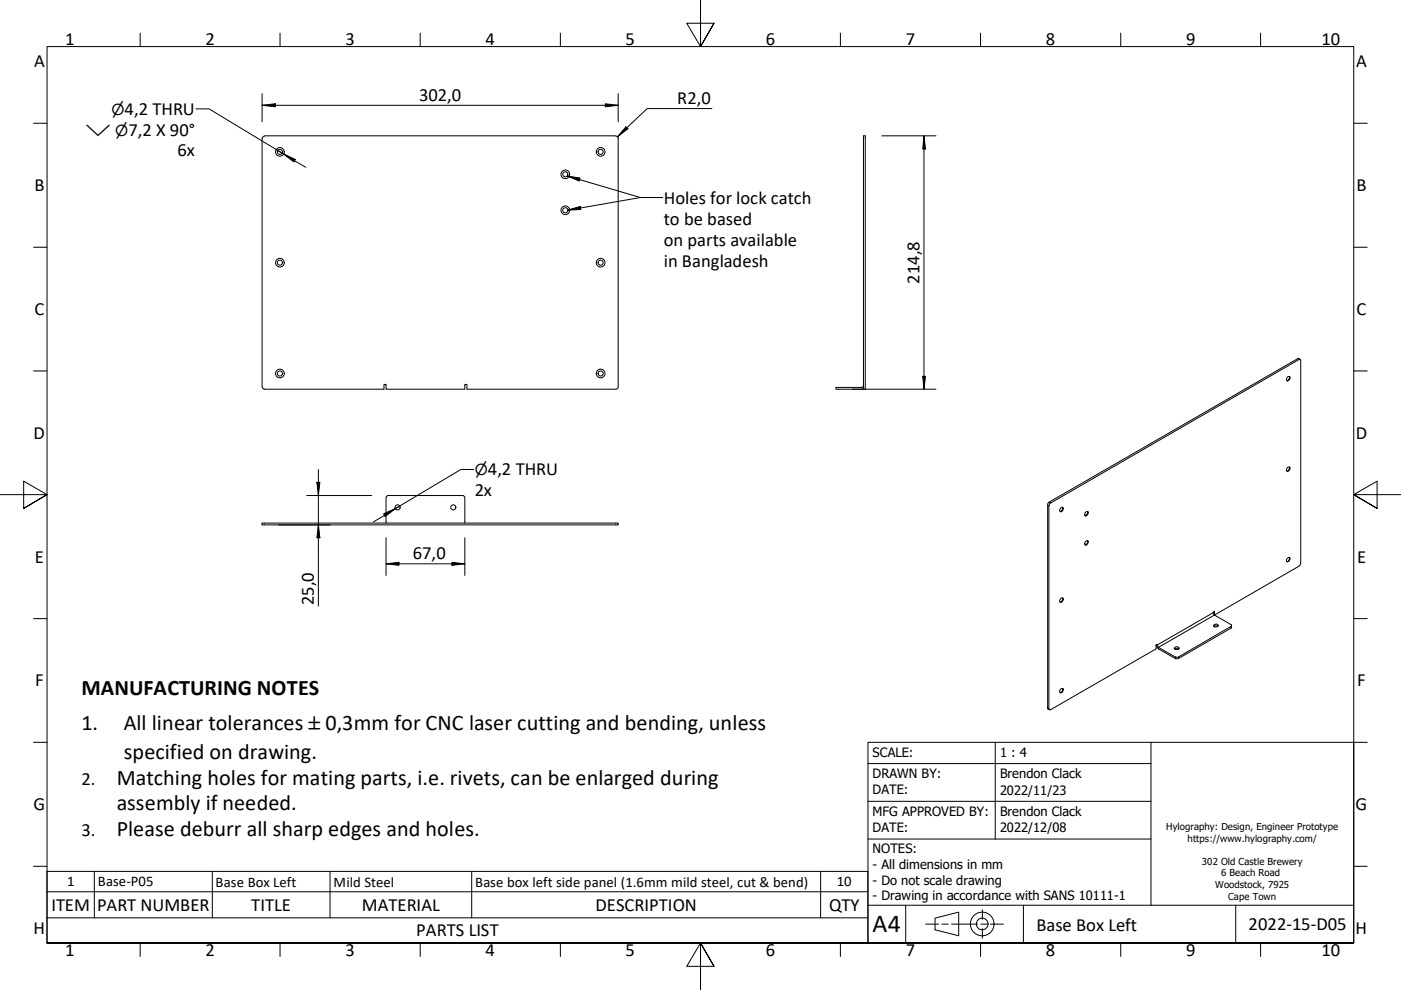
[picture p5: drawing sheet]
<svg xmlns="http://www.w3.org/2000/svg" width="297mm" height="210mm" viewBox="0 0 297 210" stroke-linecap="round" stroke-linejoin="round" font-family="sans-serif">
<!-- layer: Visible (Hylo) -->
<g fill="none" stroke="#000" stroke-width=".21">
<path d="M55.6 29.3v52.7M56.1 28.8h74.5M56.1 28.9l-.4 .2-.1 .2M130.6 28.9l.4 .2 .1 .2M131.1 29.3v52.7M183.1 28.8h.4v53.7h-.4zM273 79.9l.3-.1a.49 .49 0 0 1 .1 .6 .49 .49 0 0 1-.6 .2zM273.4 79.8a.64 .64 0 0 1-.5 .9M273.4 79.9l-.4 .8M275.7 76.2l-.6-.2-52.9 30.7-.1 43.6 .4 .2M55.6 82l.1 .3 .4 .2h25.3v-1h.5v1h16.7v-1h.4v1h31.6M131.1 82l-.3 .5h-.2"/>
<path d="M182.7 82.1h-5.5v.4h5.5M183.1 82.4l-.4 .1M183.1 81.7l-.2 .4h-.2M273 99.1l.3-.1a.53 .53 0 0 1 .1 .6 .53 .53 0 0 1-.6 .3l-.1-.2zM273.4 99a.6 .6 0 0 1-.5 .9M273.4 99.1l-.4 .8M55.6 110.9h75.5v.4h-75.5zM81.9 105.6v5.3M98.1 105.1l.4 .2 .1 .2M98.1 105.1h-15.8l-.4 .2v.2M98.6 105.6v5.3M222.6 106.7l53.1-30.5 .1 .2v43l-.1 .4-18.2 10.6 3.6 2.1v.3l-11.2 6.5-.6 .1-3.7-2.1-.2-.7-.3 .2v.8l-22.5 12.9-.2-.2v-43.1z"/>
<path d="M225 107.6l.2-.1a.46 .46 0 0 1 .1 .7 .46 .46 0 0 1-.6 .1zM225.3 107.6a.6 .6 0 0 1-.5 .9M225.4 107.7l-.5 .8M230.1 114.9l.4-.3a.53 .53 0 0 1 .1 .6 .53 .53 0 0 1-.6 .3zM230.4 108.4h.1a.49 .49 0 0 1 .1 .7 .49 .49 0 0 1-.6 .2l.1-.6zM230.6 114.7a.6 .6 0 0 1-.5 .8M230.6 108.4a.57 .57 0 0 1 0 .6 .57 .57 0 0 1-.5 .3M230.7 114.8l-.5 .7M230.7 108.6l-.5 .8M272.9 118.5l.4-.4a.53 .53 0 0 1 .1 .7 .53 .53 0 0 1-.6 .2zM273.4 118.2a.6 .6 0 0 1-.5 .9M273.4 118.3l-.2 .7-.2 .1"/>
<path d="M225 126.8l.2-.1a.48 .48 0 0 1 .1 .7 .48 .48 0 0 1-.6 .1zM225.3 126.8a.6 .6 0 0 1-.5 .9M225.4 126.9l-.5 .8M249 137.6l.4-.2 .5 .2M249.2 137.2l.4-.1 .4 .3a.56 .56 0 0 1-.5 .3 .56 .56 0 0 1-.5-.3zM257.2 129.8l.3-.2v.8l-.3-.3zM257.4 132.8l.1-.1 .8 .1M257.4 132.5l.5-.2 .4 .2a.49 .49 0 0 1-.5 .5 .49 .49 0 0 1-.5-.4zM261.1 132.6l-.1 .6-11.3 6.5-.5-.1-3.6-2-.5-.8M225 146h.2a.51 .51 0 0 1 .1 .6 .51 .51 0 0 1-.6 .2v-.3zM225.3 146a.6 .6 0 0 1-.5 .8M225.4 146.1l-.2 .4-.3 .3"/>
<circle cx="59.3" cy="32.2" r=".92"/>
<circle cx="59.3" cy="32.2" r=".54"/>
<circle cx="119.9" cy="37" r=".92"/>
<circle cx="119.9" cy="37" r=".54"/>
<circle cx="127.3" cy="32.2" r=".54"/>
<circle cx="127.3" cy="32.2" r=".92"/>
<circle cx="59.3" cy="55.7" r=".92"/>
<circle cx="59.3" cy="55.7" r=".54"/>
<circle cx="119.9" cy="44.6" r=".92"/>
<circle cx="119.9" cy="44.6" r=".54"/>
<circle cx="127.3" cy="55.7" r=".54"/>
<circle cx="127.3" cy="55.7" r=".92"/>
<circle cx="59.3" cy="79.2" r=".92"/>
<circle cx="59.3" cy="79.2" r=".54"/>
<circle cx="127.3" cy="79.2" r=".54"/>
<circle cx="127.3" cy="79.2" r=".92"/>
<circle cx="84.3" cy="107.6" r=".54"/>
<circle cx="96.1" cy="107.6" r=".54"/>
</g>
<!-- layer: Visible Narrow (Hylo) -->
<path d="M275.1 76l.3 .2M222.1 107.1l.3 .1M222.4 106.5l.4 .2M249.2 139.3v.3M249.9 139.3v.3M257.2 129.9l-11.8 6.9-.2-.1M257.5 130.4l-11.9 6.9v.3M261 132.8v.4M222.1 150.1l.3 .2" fill="none" stroke="#000" stroke-width=".21"/>
<!-- layer: Symbol (Hylo) -->
<g fill="none" stroke="#000" stroke-width=".21">
<path d="M41.5 23.1h2.8l15.8 9.5M58.5 31.7l1.6 .9M60.1 32.6l2.5 1.2-.3 .5zM60.1 32.6l4.7 2.9M120.3 37.3l2.6 .5-.1 .6zM120.3 37.3l15.5 4.6M120.3 44.5l2.7-.7 .1 .6zM140.5 41.9h-4.7l-15.5 2.6M100.5 99.5h-2.8l-13.8 8.3M81.3 108.9l2.6-1.1-2.2 1.7zM83.9 107.8l-4.7 2.9M84.8 107.3l-.9 .5"/>
<path d="M10 189.1h174v-4.3h-174v9.8M10 194.6v5.3h174v-5.3M20 184.8v9.8M45 184.8v9.8M70 184.8v9.8M100 184.8v9.8M174 184.8v9.8M184 189.1v5.5h-174"/>
</g>
<!-- layer: Border (Hylo) -->
<g fill="none" stroke="#000" stroke-width=".21">
<path d="M148.5 -.1v10l-2.9-5h5.8l-2.9 5 2.9-5M29.7 7v2.9M59.4 7v2.9M89.1 7v2.9M118.8 7v2.9M178.2 7v2.9M207.9 7v2.9M237.6 7v2.9M267.3 7v2.9M7.1 26.1h2.9M287 26.1h2.9M7.1 52.4h2.9"/>
<path d="M287 52.4h2.9M7.1 78.6h2.9M287 78.6h2.9M0 104.9h10l-5-2.9v5.8l5-2.9-5 2.9M297 104.9h-10l5-2.9v5.8l-5-2.9 5 2.9M7.1 131.2h2.9M287 131.2h2.9M7.1 157.4h2.9M287 157.4h2.9M7.1 183.7h2.9M10 199.9v-190h277v190h-277h277M29.7 199.9v2.9"/>
<path d="M59.4 199.9v2.9M89.1 199.9v2.9M118.8 199.9v2.9M178.2 199.9v2.9M207.9 199.9v2.9M237.6 199.9v2.9M267.3 199.9v2.9M287 183.7h2.9M151.4 204.9l-2.9-5 2.9 5h-5.8l2.9-5v10"/>
</g>
<!-- layer: Title (Hylo) -->
<g fill="none" stroke="#000" stroke-width=".21">
<path d="M184 157.4h103v42.5h-103zM211 157.4v20.5M244 157.4v34.5M184 177.9h60M184 169.9h60M184 161.9h60M184 191.9h103M192 191.9v8M196.3 195.9h2.7M198.2 194.7l5.1-1.3v5l-5.1-1.3zM199.7 195.9h1.3M201.7 195.9h5.6"/>
<path d="M208 195.9h1.3M208.3 192.9v2M208.3 196.9v2M210 195.9h2.7M217 191.9v8M262 191.9v8"/>
<circle cx="208.2" cy="195.9" r="2.51"/>
<circle cx="208.2" cy="195.9" r="1.24"/>
</g>
<!-- layer: Dimension (Hylo) -->
<g fill="none" stroke="#000" stroke-width=".21">
<path d="M55.6 19.8v6M131.1 19.8v6M55.6 22.3l2.8-.3v.6zM55.6 22.3h75.5M128.3 22l2.8 .3-2.8 .3zM132.7 26.9l.5 .4-2.3 1.7zM150.9 23h-13.7l-6.3 6M186.9 28.8h11.5M195.9 28.8l.3 2.8h-.6zM195.9 28.8v53.7M195.6 79.8h.6l-.3 2.7zM67.5 99.5v29"/>
<path d="M180.7 82.5h17.7M59.1 111.3h10.9M65 105.1h13.8M67.2 102.3h.6l-.3 2.8zM67.5 111.3l.3 2.7h-.6zM81.9 119.5l2.7-.3v.7zM81.9 119.5h16.7M81.9 114v8M95.8 119.2l2.8 .3-2.8 .4zM98.6 114v8"/>
</g>
<g fill="#000">
<path d="M55.6 22.3l2.8-.3v.6z" fill-rule="evenodd"/>
<path d="M128.3 22l2.8 .3-2.8 .3z" fill-rule="evenodd"/>
<path d="M132.7 26.9l.5 .4-2.3 1.7z" fill-rule="evenodd"/>
<path d="M195.9 28.8l.3 2.8h-.6z" fill-rule="evenodd"/>
<path d="M195.6 79.8h.6l-.3 2.7z" fill-rule="evenodd"/>
<path d="M67.2 102.3h.6l-.3 2.8z" fill-rule="evenodd"/>
<path d="M67.5 111.3l.3 2.7h-.6z" fill-rule="evenodd"/>
<path d="M81.9 119.5l2.7-.3v.7z" fill-rule="evenodd"/>
<path d="M95.8 119.2l2.8 .3-2.8 .4z" fill-rule="evenodd"/>
</g>
<!-- layer: Symbol (Hylo) -->
<g fill="#000">
<path d="M60.1 32.6l2.5 1.2-.3 .5z" fill-rule="evenodd"/>
<path d="M120.3 37.3l2.6 .5-.1 .6z" fill-rule="evenodd"/>
<path d="M120.3 44.5l2.7-.7 .1 .6z" fill-rule="evenodd"/>
<path d="M81.3 108.9l2.6-1.1-2.2 1.7z" fill-rule="evenodd"/>
</g>
<text font-size="5.5" x="185" y="197.6">A4</text>
<g font-size="4.7">
<text x="17.3" y="147.4">MANUFACTURING NOTES</text>
<text x="17.3" y="154.7">1.</text>
<text x="26.2" y="154.7">All linear tolerances</text>
<text x="69" y="154.7">0,3mm for CNC laser cutting and bending, unless</text>
<text x="26.2" y="161">specified on drawing.</text>
<text x="24.8" y="166.4">Matching holes for mating parts, i.e. rivets, can be enlarged during</text>
<text x="24.8" y="171.8">assembly if needed.</text>
<text x="24.8" y="177.2">Please deburr all sharp edges and holes.</text>
</g>
<g font-size="3.9">
<text x="13.8" y="9.5">1</text>
<text x="43.6" y="9.5">2</text>
<text x="73.3" y="9.5">3</text>
<text x="102.9" y="9.5">4</text>
<text x="132.7" y="9.5">5</text>
<text x="162.4" y="9.5">6</text>
<text x="192" y="9.5">7</text>
<text x="221.7" y="9.5">8</text>
<text x="251.5" y="9.5">9</text>
<text x="280.2" y="9.5">10</text>
<text x="7.2" y="14.3">A</text>
<text x="287.5" y="14.3">A</text>
<text x="88.8" y="21.4">302,0</text>
<text x="143.6" y="22.1">R2,0</text>
<text x="26.4" y="24.4">4,2 THRU</text>
<text x="27.2" y="28.7">7,2 X 90°</text>
<text x="37.7" y="33.1">6x</text>
<text x="7.3" y="40.5">B</text>
<text x="287.6" y="40.5">B</text>
<text x="140.7" y="43.2">Holes for lock catch</text>
<text x="140.7" y="47.7">to be based</text>
<text x="140.7" y="52.2">on parts available</text>
<text x="140.7" y="56.7">in Bangladesh</text>
<text x="194.9" y="60.2" transform="rotate(-90 194.9 60.2)">214,8</text>
<text x="7.3" y="66.8">C</text>
<text x="287.6" y="66.8">C</text>
<text x="7.1" y="93">D</text>
<text x="287.5" y="93">D</text>
<text x="103.4" y="100.8">4,2 THRU</text>
<text x="100.6" y="105.2">2x</text>
<text x="7.4" y="119.3">E</text>
<text x="87.5" y="118.6">67,0</text>
<text x="287.7" y="119.3">E</text>
<text x="66.5" y="128.3" transform="rotate(-90 66.5 128.3)">25,0</text>
<text x="7.4" y="145.5">F</text>
<text x="287.7" y="145.5">F</text>
<text x="65.4" y="154.7">±</text>
<text x="17.3" y="166.4">2.</text>
<text x="7.1" y="171.8">G</text>
<text x="287.4" y="171.8">G</text>
<text x="17.3" y="177.2">3.</text>
<text x="10.9" y="193.1">ITEM</text>
<text x="20.6" y="193.1">PART NUMBER</text>
<text x="53.3" y="193.1">TITLE</text>
<text x="76.7" y="193.1">MATERIAL</text>
<text x="126.2" y="193.1">DESCRIPTION</text>
<text x="175.8" y="193.1">QTY</text>
<text x="219.8" y="197.3">Base Box Left</text>
<text x="264.7" y="197.2">2022-15-D05</text>
<text x="7.1" y="198">H</text>
<text x="13.8" y="202.8">1</text>
<text x="43.6" y="202.8">2</text>
<text x="73.3" y="202.8">3</text>
<text x="88.3" y="198.5">PARTS LIST</text>
<text x="102.9" y="202.8">4</text>
<text x="132.7" y="202.8">5</text>
<text x="162.4" y="202.8">6</text>
<text x="192" y="202.8">7</text>
<text x="221.7" y="202.8">8</text>
<text x="251.5" y="202.8">9</text>
<text x="280.2" y="202.8">10</text>
<text x="287.4" y="198">H</text>
</g>
<g font-size="3.2">
<text x="18.1" y="28.7">⌵ ⌀</text>
<text x="23.6" y="24.4">⌀</text>
<text x="100.6" y="100.8">⌀</text>
</g>
<g font-size="3.1">
<text x="14.2" y="187.9">1</text>
<text x="20.8" y="187.9">Base-P05</text>
<text x="45.7" y="188">Base Box Left</text>
<text x="70.7" y="188">Mild Steel</text>
<text x="100.8" y="188">Base box left side panel (1.6mm mild steel, cut &amp; bend)</text>
<text x="177.4" y="187.9">10</text>
</g>
<g font-size="2.7">
<text x="185" y="160.4">SCALE:</text>
<text x="212" y="160.4">1 : 4</text>
<text x="185" y="164.9">DRAWN BY:</text>
<text x="212" y="165">Brendon Clack</text>
<text x="185" y="168.4">DATE:</text>
<text x="185" y="172.9">MFG APPROVED BY:</text>
<text x="212" y="173">Brendon Clack</text>
<text x="212" y="168.5">2022/11/23</text>
<text x="185" y="176.4">DATE:</text>
<text x="212" y="176.5">2022/12/08</text>
<text x="185" y="180.9">NOTES:</text>
<text x="185" y="184.2">- All dimensions in mm</text>
<text x="185" y="187.6">- Do not scale drawing</text>
<text x="185" y="190.9">- Drawing in accordance with SANS 10111-1</text>
</g>
<g font-size="2">
<text x="247.3" y="176">Hylography: Design, Engineer Prototype</text>
<text x="251.8" y="178.5">https://www.hylography.com/</text>
<text x="254.8" y="183.4">302 Old Castle Brewery</text>
<text x="258.9" y="185.8">6 Beach Road</text>
<text x="257.6" y="188.3">Woodstock, 7925</text>
<text x="260.4" y="190.8">Cape Town</text>
</g>
</svg>
